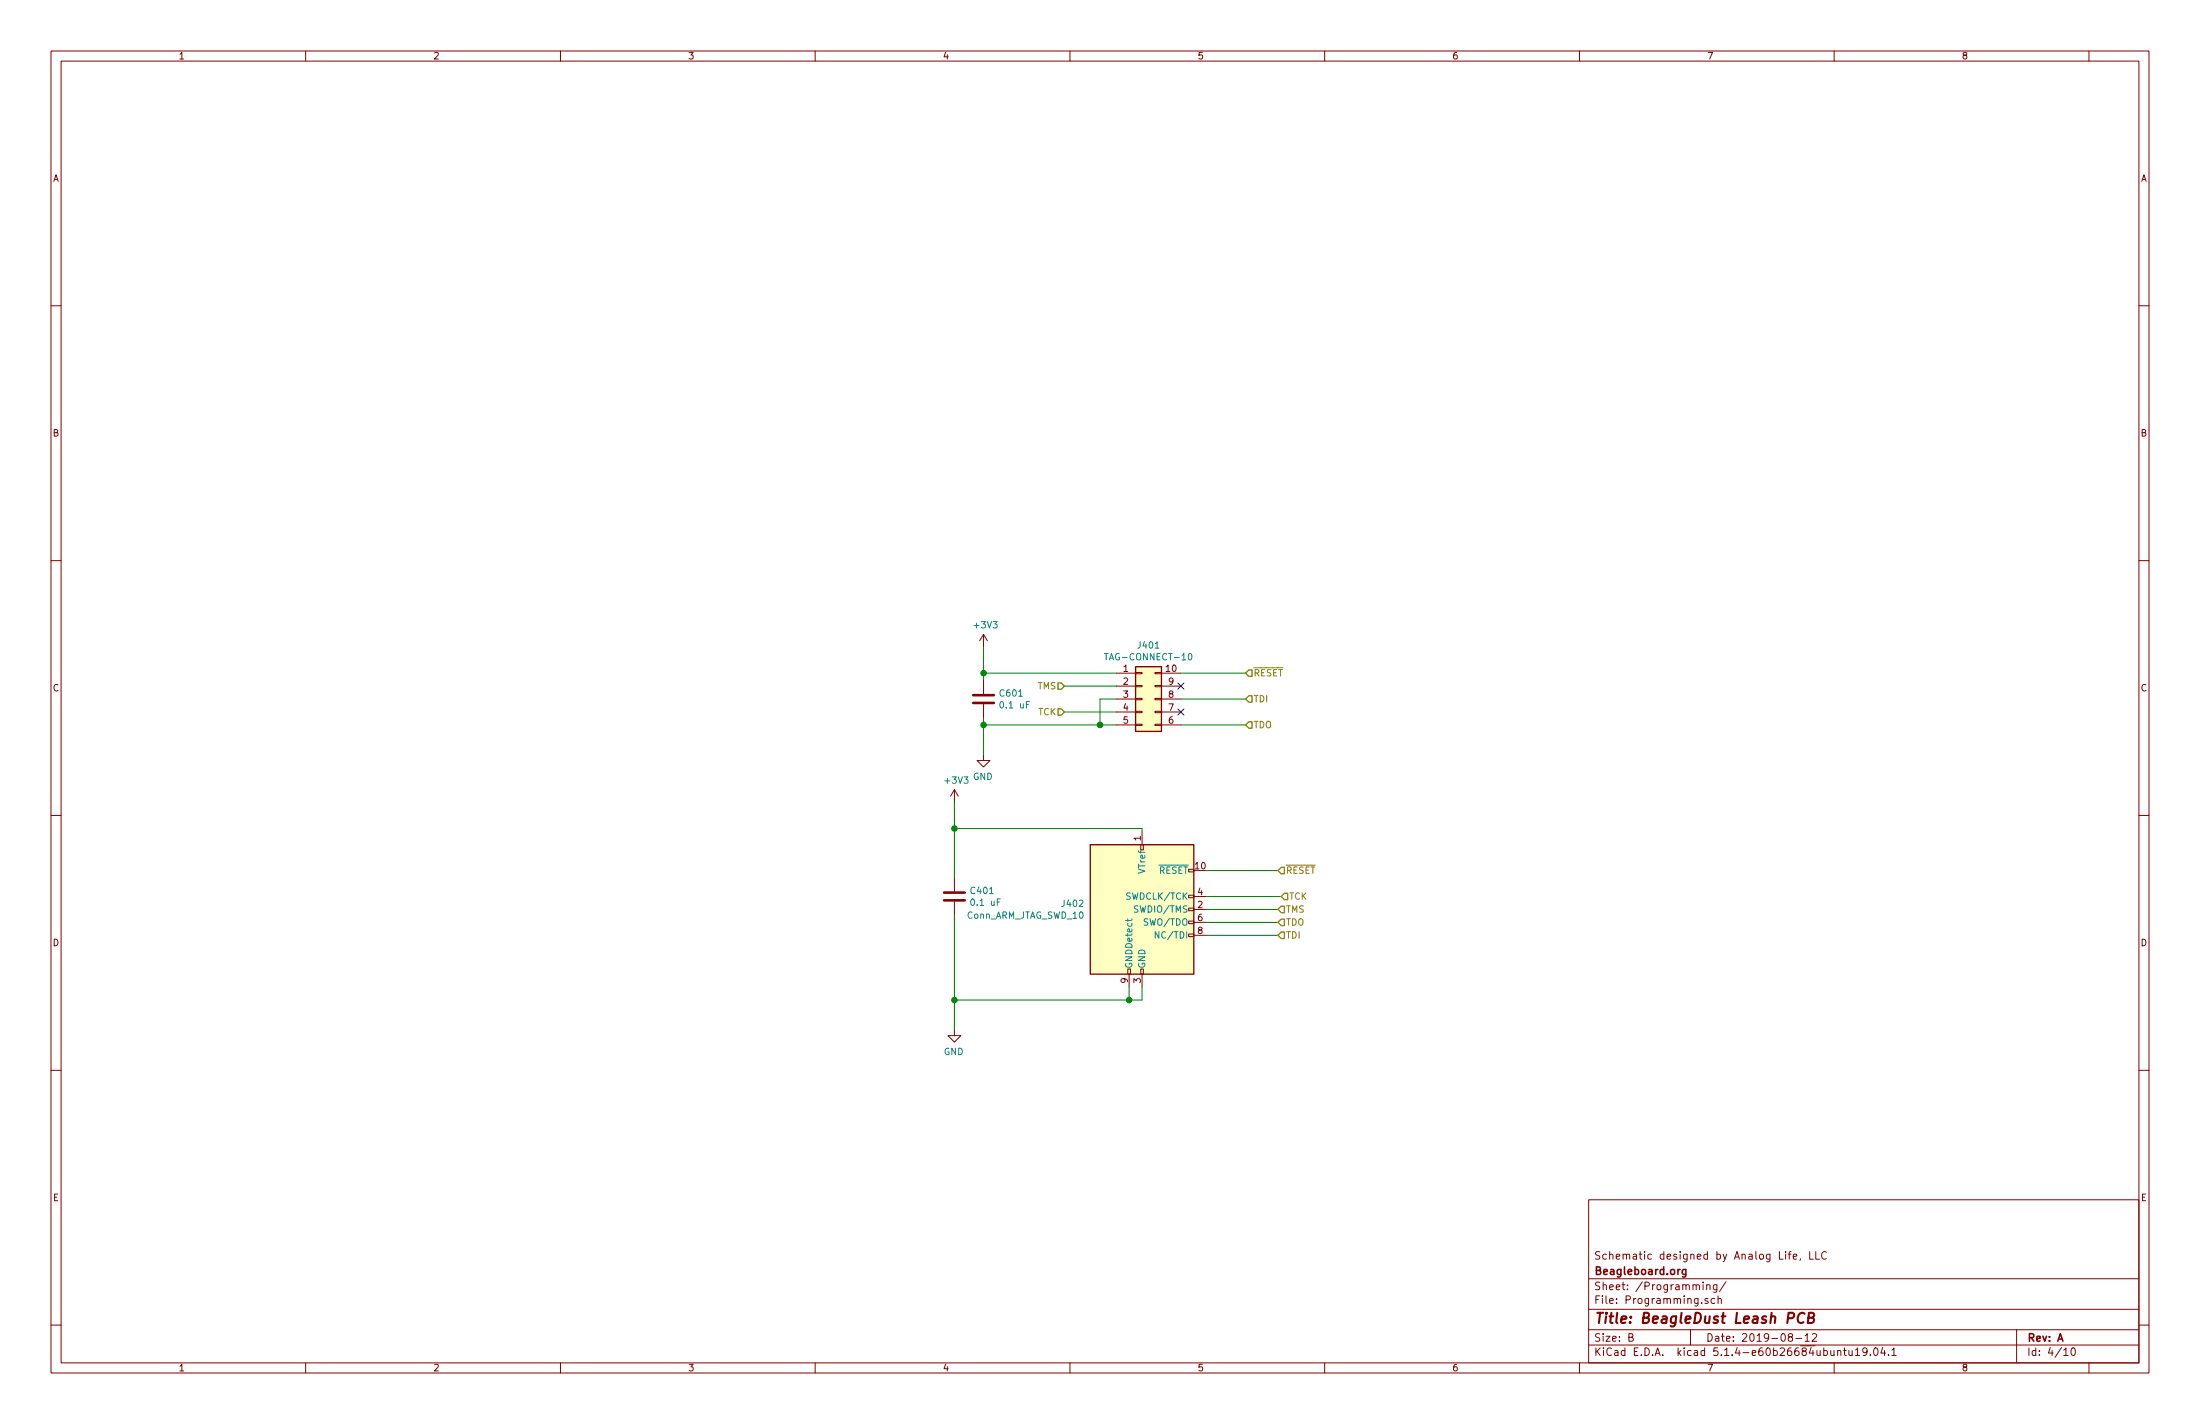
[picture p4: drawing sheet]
EESchema Schematic File Version 4
LIBS:LeashPCB-cache
EELAYER 30 0
EELAYER END
$Descr B 17000 11000
encoding utf-8
Sheet 4 10
Title "BeagleDust Leash PCB"
Date "2019-08-12"
Rev "A"
Comp "Beagleboard.org"
Comment1 "Schematic designed by Analog Life, LLC"
Comment2 ""
Comment3 ""
Comment4 ""
$EndDescr
$Comp
L Device:C C?
U 1 1
P 7600 5400
AR Path="/5D08E161" Ref="C?"  Part="1" 
AR Path="/5D062DFA/5D08E161" Ref="C601"  Part="1" 
F 0 "C601" H 7715 5446 50  0000 L CNN
F 1 "0.1 uF" H 7715 5355 50  0000 L CNN
F 2 "Capacitor_SMD:C_0402_1005Metric" H 7638 5250 50  0001 C CNN
F 3 "~" H 7600 5400 50  0001 C CNN
F 4 "CAP CER 0.1UF 10V X5R 0402" H 7600 5400 50  0001 C CNN "Description"
F 5 "https://www.digikey.com/product-detail/en/samsung-electro-mechanics/CL05A104MP5NNNC/1276-1443-1-ND/3889529" H 7600 5400 50  0001 C CNN "Link1"
F 6 "CL05A104MP5NNNC" H 7600 5400 50  0001 C CNN "MPN1"
F 7 "$0.00315" H 7600 5400 50  0001 C CNN "Standard Price"
F 8 "Samsung Electro-Mechanics" H 7600 5400 50  0001 C CNN "Vendor1"
F 9 "CAP CER 0.1UF 10V X5R 0402" H 7600 5400 50  0001 C CNN "Short Description"
	1    7600 5400
	1    0    0    -1  
$EndComp
Wire Wire Line
	7600 5200 7600 5250
Connection ~ 7600 5200
Wire Wire Line
	7600 5200 8625 5200
Wire Wire Line
	9125 5200 9625 5200
Wire Wire Line
	8625 5300 8225 5300
Wire Wire Line
	9125 5600 9625 5600
$Comp
L power:+3V3 #PWR0110
U 1 1
P 7600 5000
F 0 "#PWR0110" H 7600 4850 50  0001 C CNN
F 1 "+3V3" H 7615 5173 50  0000 C CNN
F 2 "" H 7600 5000 50  0001 C CNN
F 3 "" H 7600 5000 50  0001 C CNN
	1    7600 5000
	1    0    0    -1  
$EndComp
Wire Wire Line
	7600 5000 7600 5200
$Comp
L Connector_Generic:Conn_02x05_Counter_Clockwise J401
U 1 1
P 8825 5400
F 0 "J401" H 8875 5817 50  0000 C CNN
F 1 "TAG-CONNECT-10" H 8875 5726 50  0000 C CNN
F 2 "leash:Tag-Connect-10" H 8825 5400 50  0001 C CNN
F 3 "~" H 8825 5400 50  0001 C CNN
F 4 "N/A" H 8825 5400 50  0001 C CNN "Description"
F 5 "N/A" H 8825 5400 50  0001 C CNN "Link1"
F 6 "N/A" H 8825 5400 50  0001 C CNN "MPN1"
F 7 "DNP" H 8825 5400 50  0001 C CNN "Population"
F 8 "0" H 8825 5400 50  0001 C CNN "Standard Price"
F 9 "Tag Connect, Inc" H 8825 5400 50  0001 C CNN "Vendor1"
F 10 "N/A" H 8825 5400 50  0001 C CNN "Short Description"
	1    8825 5400
	1    0    0    -1  
$EndComp
Wire Wire Line
	8625 5600 8500 5600
Wire Wire Line
	7600 5600 7600 5825
$Comp
L power:GND #PWR?
U 1 1
P 7600 5825
AR Path="/5D4C51BB" Ref="#PWR?"  Part="1" 
AR Path="/5D062DFA/5D4C51BB" Ref="#PWR0154"  Part="1" 
F 0 "#PWR0154" H 7600 5575 50  0001 C CNN
F 1 "GND" H 7605 5652 50  0000 C CNN
F 2 "" H 7600 5825 50  0001 C CNN
F 3 "" H 7600 5825 50  0001 C CNN
	1    7600 5825
	-1   0    0    -1  
$EndComp
Wire Wire Line
	9125 5400 9625 5400
Wire Wire Line
	8625 5500 8225 5500
NoConn ~ 9125 5500
Wire Wire Line
	8625 5400 8500 5400
Wire Wire Line
	8500 5400 8500 5600
Connection ~ 8500 5600
Wire Wire Line
	8500 5600 7600 5600
Wire Wire Line
	7600 5550 7600 5600
Connection ~ 7600 5600
NoConn ~ 9125 5300
Text HLabel 9625 5400 2    50   Input ~ 0
TDI
Text HLabel 9625 5600 2    50   Input ~ 0
TDO
Text HLabel 9625 5200 2    50   Input ~ 0
~RESET
$Comp
L Connector:Conn_ARM_JTAG_SWD_10 J402
U 1 1
P 8825 7025
F 0 "J402" H 8382 7071 50  0000 R CNN
F 1 "Conn_ARM_JTAG_SWD_10" H 8382 6980 50  0000 R CNN
F 2 "Connector_PinHeader_1.27mm:PinHeader_2x05_P1.27mm_Vertical_SMD" H 8825 7025 50  0001 C CNN
F 3 "http://infocenter.arm.com/help/topic/com.arm.doc.ddi0314h/DDI0314H_coresight_components_trm.pdf" V 8475 5775 50  0001 C CNN
F 4 "CONN HEADER SMD 10POS 1.27MM" H 8825 7025 50  0001 C CNN "Description"
F 5 "https://www.digikey.com/product-detail/en/sullins-connector-solutions/GRPB052VWQP-RC/S9013E-05-ND/1786428" H 8825 7025 50  0001 C CNN "Link1"
F 6 "GRPB052VWQP-RC" H 8825 7025 50  0001 C CNN "MPN1"
F 7 "DNP" H 8825 7025 50  0001 C CNN "Population"
F 8 "$0.52130" H 8825 7025 50  0001 C CNN "Standard Price"
F 9 "Sullins Connector Solutions" H 8825 7025 50  0001 C CNN "Vendor1"
F 10 "CONN HEADER SMD 10POS 1.27MM" H 8825 7025 50  0001 C CNN "Short Description"
	1    8825 7025
	1    0    0    -1  
$EndComp
$Comp
L Device:C C?
U 1 1
P 7375 6925
AR Path="/5D4F1C98" Ref="C?"  Part="1" 
AR Path="/5D062DFA/5D4F1C98" Ref="C401"  Part="1" 
F 0 "C401" H 7490 6971 50  0000 L CNN
F 1 "0.1 uF" H 7490 6880 50  0000 L CNN
F 2 "Capacitor_SMD:C_0402_1005Metric" H 7413 6775 50  0001 C CNN
F 3 "~" H 7375 6925 50  0001 C CNN
F 4 "CAP CER 0.1UF 10V X5R 0402" H 7375 6925 50  0001 C CNN "Description"
F 5 "https://www.digikey.com/product-detail/en/samsung-electro-mechanics/CL05A104MP5NNNC/1276-1443-1-ND/3889529" H 7375 6925 50  0001 C CNN "Link1"
F 6 "CL05A104MP5NNNC" H 7375 6925 50  0001 C CNN "MPN1"
F 7 "$0.00315" H 7375 6925 50  0001 C CNN "Standard Price"
F 8 "Samsung Electro-Mechanics" H 7375 6925 50  0001 C CNN "Vendor1"
F 9 "CAP CER 0.1UF 10V X5R 0402" H 7375 6925 50  0001 C CNN "Short Description"
	1    7375 6925
	1    0    0    -1  
$EndComp
Wire Wire Line
	7375 6400 7375 6775
Connection ~ 7375 6400
$Comp
L power:+3V3 #PWR0155
U 1 1
P 7375 6200
F 0 "#PWR0155" H 7375 6050 50  0001 C CNN
F 1 "+3V3" H 7390 6373 50  0000 C CNN
F 2 "" H 7375 6200 50  0001 C CNN
F 3 "" H 7375 6200 50  0001 C CNN
	1    7375 6200
	1    0    0    -1  
$EndComp
Wire Wire Line
	7375 6200 7375 6400
Wire Wire Line
	7375 7725 7375 7950
$Comp
L power:GND #PWR?
U 1 1
P 7375 7950
AR Path="/5D4F1CB1" Ref="#PWR?"  Part="1" 
AR Path="/5D062DFA/5D4F1CB1" Ref="#PWR0156"  Part="1" 
F 0 "#PWR0156" H 7375 7700 50  0001 C CNN
F 1 "GND" H 7380 7777 50  0000 C CNN
F 2 "" H 7375 7950 50  0001 C CNN
F 3 "" H 7375 7950 50  0001 C CNN
	1    7375 7950
	-1   0    0    -1  
$EndComp
Wire Wire Line
	7375 7075 7375 7725
Connection ~ 7375 7725
Wire Wire Line
	8825 6400 8825 6425
Wire Wire Line
	7375 6400 8825 6400
Wire Wire Line
	8825 7725 8825 7625
Wire Wire Line
	7375 7725 8725 7725
Wire Wire Line
	8725 7625 8725 7725
Connection ~ 8725 7725
Wire Wire Line
	8725 7725 8825 7725
Text HLabel 9875 7225 2    50   Input ~ 0
TDI
Text HLabel 9875 7125 2    50   Input ~ 0
TDO
Text HLabel 9875 6725 2    50   Input ~ 0
~RESET
Wire Wire Line
	9325 6725 9875 6725
Wire Wire Line
	9325 7125 9875 7125
Wire Wire Line
	9875 7225 9325 7225
Text HLabel 9900 6925 2    50   Input ~ 0
TCK
Wire Wire Line
	9325 6925 9900 6925
Text HLabel 9875 7025 2    50   Input ~ 0
TMS
Wire Wire Line
	9325 7025 9875 7025
Text HLabel 8225 5300 0    50   Input ~ 0
TMS
Text HLabel 8225 5500 0    50   Input ~ 0
TCK
$EndSCHEMATC
